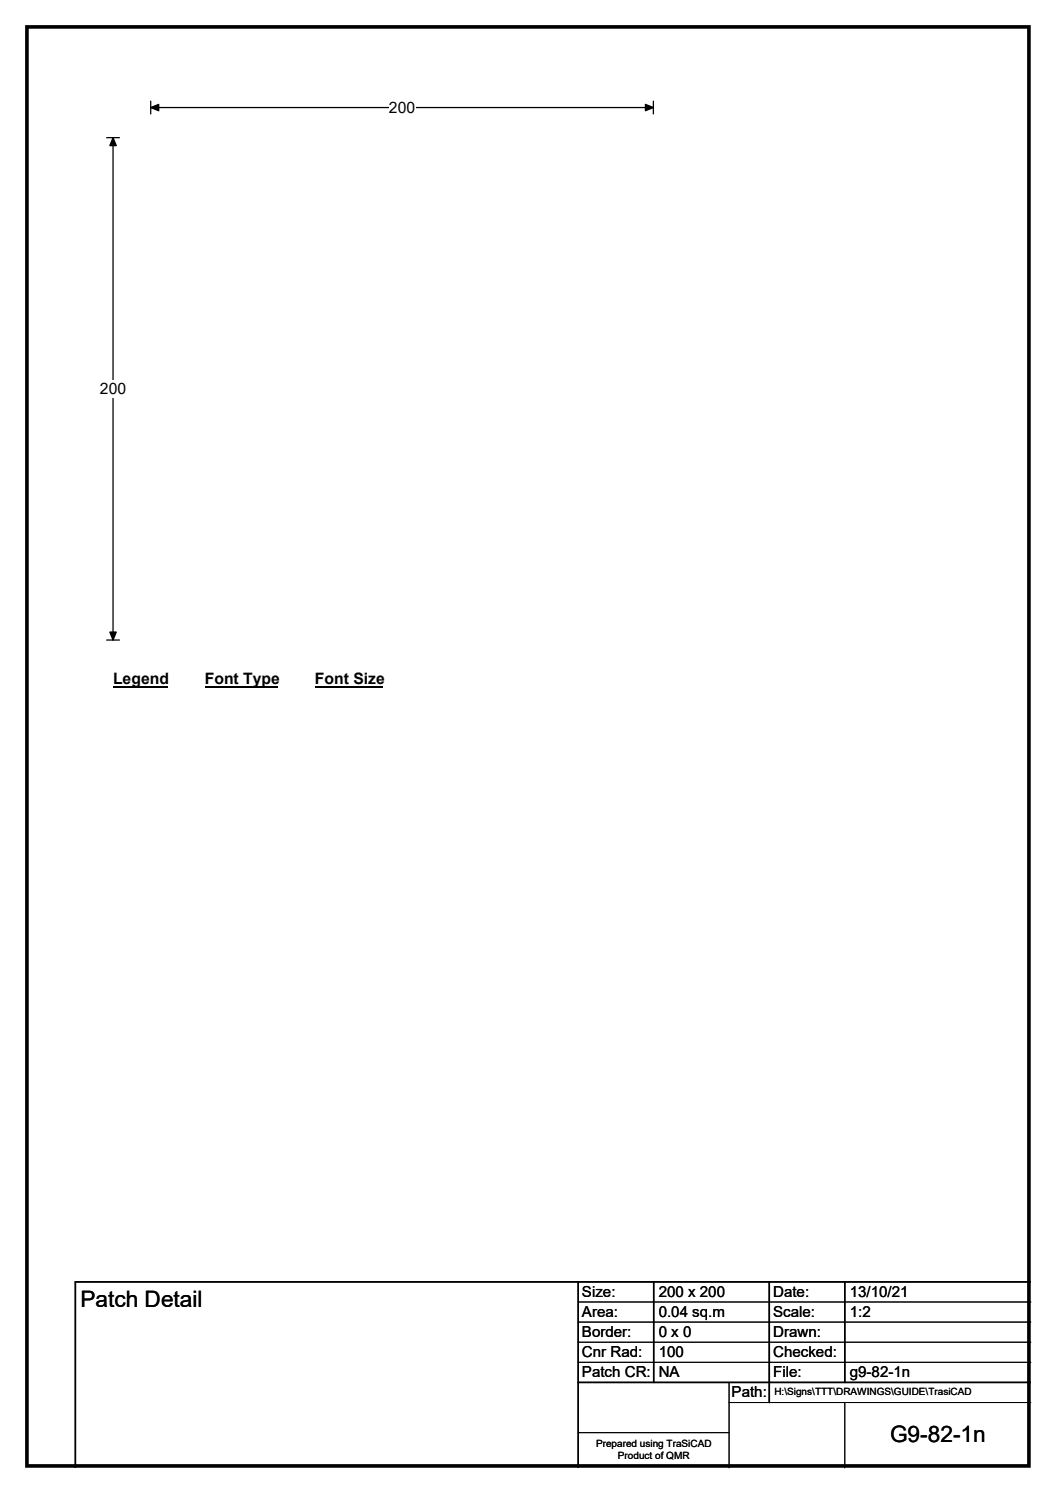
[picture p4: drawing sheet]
<svg xmlns="http://www.w3.org/2000/svg" width="210mm" height="297mm" viewBox="0 0 210 297" stroke-linecap="round" stroke-linejoin="round" font-family="sans-serif">
<path d="M5.4 5.4h199.2v286.3h-199.2z" fill="none" stroke="#000" stroke-width=".72"/>
<path d="M30 21.4h99.9M30 20.1v2.6M129.9 20.1v2.6" fill="none" stroke="#000" stroke-width=".25"/>
<path d="M30 21.4l1.6-.6v1.2zM128.3 20.8l1.6 .6-1.6 .6z" fill="#000" stroke="#000" stroke-width=".25"/>
<path d="M77.3 19.7h5.2v3.5h-5.2z" fill="#fff"/>
<path d="M21.2 27.4h2.5M22.5 27.4v99.9M21.2 127.3h2.5" fill="none" stroke="#000" stroke-width=".25"/>
<path d="M22.5 27.4l.6 1.6h-1.3zM21.8 125.8h1.3l-.6 1.5z" fill="#000" stroke="#000" stroke-width=".25"/>
<g fill="#fff">
<path d="M19.9 75.6h5.2v3.5h-5.2z"/>
<path d="M22.5 133.3h10.7v3.5h-10.7z"/>
</g>
<path d="M22.5 136.6h10.7" fill="none" stroke="#000" stroke-width=".32"/>
<path d="M40.7 133.3h14.4v3.5h-14.4z" fill="#fff"/>
<path d="M40.7 136.6h14.4" fill="none" stroke="#000" stroke-width=".32"/>
<path d="M62.6 133.3h13.5v3.5h-13.5z" fill="#fff"/>
<path d="M62.6 136.6h13.5" fill="none" stroke="#000" stroke-width=".32"/>
<circle cx="79.9" cy="77.3" r="50" fill="#fff" stroke="#fff" stroke-width=".2"/>
<circle cx="79.9" cy="77.3" r="50" fill="none" stroke="#fff" stroke-width=".3"/>
<path d="M115 255v37M130 255v20M153 255v24M168 255v20M205 255h-190v37M115 275h90" fill="none" stroke="#000" stroke-width=".3"/>
<path d="M115 259h90M115 263h90M115 267h90M115 271h90M145 279h60M145 275v17M168 279v13M115 285h30" fill="none" stroke="#000" stroke-width=".2"/>
<g font-size="4.5">
<text x="16" y="260.1">Patch Detail</text>
<text x="177" y="286.9">G9-82-1n</text>
</g>
<g font-size="3.1">
<text x="77.3" y="22.5">200</text>
<text x="19.9" y="78.4">200</text>
<text x="22.5" y="136.1">Legend</text>
<text x="40.7" y="136.1">Font Type</text>
<text x="62.6" y="136.1">Font Size</text>
</g>
<g font-size="3">
<text x="115.7" y="258">Size:</text>
<text x="131" y="258">200 x 200</text>
<text x="153.7" y="258">Date:</text>
<text x="169" y="258">13/10/21</text>
<text x="115.7" y="262">Area:</text>
<text x="131" y="262">0.04 sq.m</text>
<text x="153.7" y="262">Scale:</text>
<text x="169" y="262">1:2</text>
<text x="115.7" y="266">Border:</text>
<text x="115.7" y="270">Cnr Rad:</text>
<text x="131" y="266">0 x 0</text>
<text x="131" y="270">100</text>
<text x="153.7" y="266">Drawn:</text>
<text x="153.7" y="270">Checked:</text>
<text x="115.7" y="274">Patch CR:</text>
<text x="131" y="274">NA</text>
<text x="153.7" y="274">File:</text>
<text x="169" y="274">g9-82-1n</text>
<text x="145.5" y="278">Path:</text>
</g>
<g font-size="2">
<text x="154" y="277.6">H:\Signs\TTT\DRAWINGS\GUIDE\TrasiCAD</text>
<text x="118.5" y="287.8">Prepared using TraSiCAD</text>
<text x="122.9" y="290.2">Product of QMR</text>
</g>
</svg>
